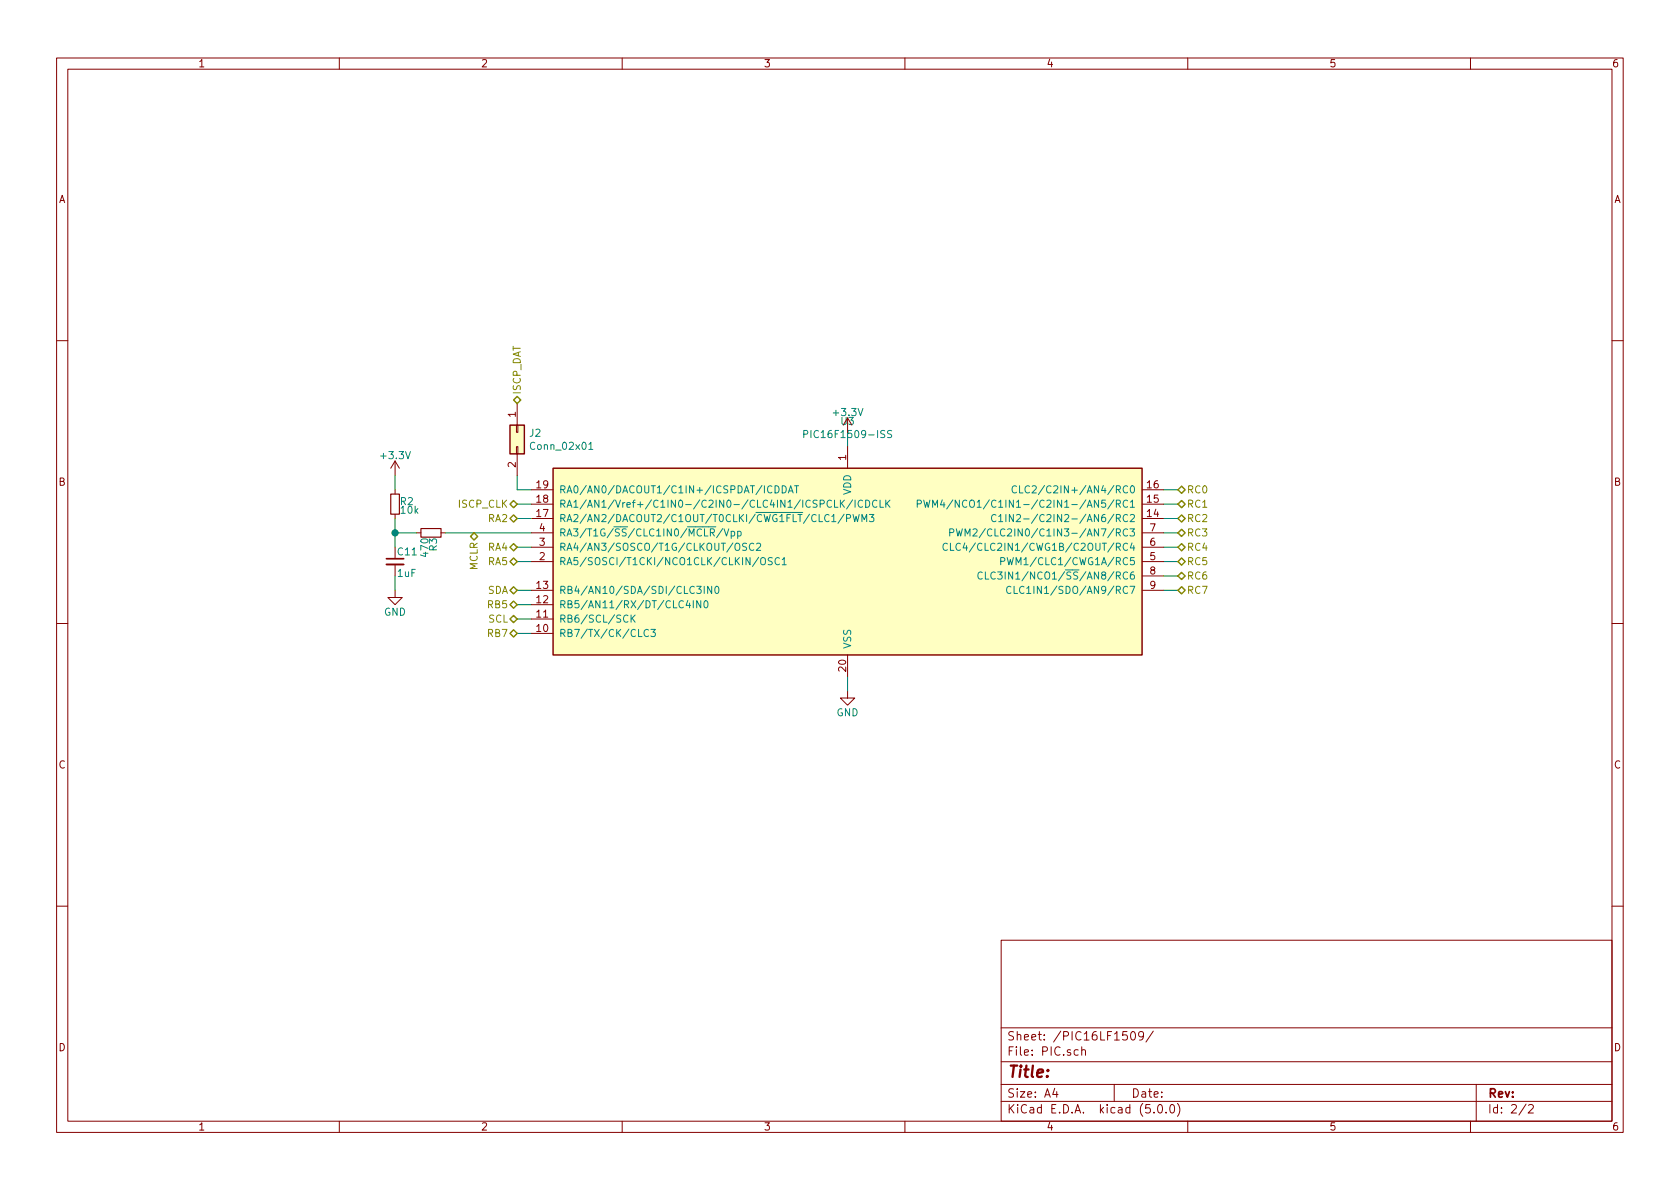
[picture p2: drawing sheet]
EESchema Schematic File Version 4
LIBS:Port_Expander-cache
EELAYER 26 0
EELAYER END
$Descr A4 11693 8268
encoding utf-8
Sheet 2 2
Title ""
Date ""
Rev ""
Comp ""
Comment1 ""
Comment2 ""
Comment3 ""
Comment4 ""
$EndDescr
$Comp
L power:GND #PWR020
U 1 1
P 5900 4800
F 0 "#PWR020" H 5900 4550 50  0001 C CNN
F 1 "GND" H 5900 4650 50  0000 C CNN
F 2 "" H 5900 4800 50  0001 C CNN
F 3 "" H 5900 4800 50  0001 C CNN
	1    5900 4800
	1    0    0    -1  
$EndComp
$Comp
L power:+3.3V #PWR016
U 1 1
P 2750 3300
F 0 "#PWR016" H 2750 3150 50  0001 C CNN
F 1 "+3.3V" H 2750 3440 50  0000 C CNN
F 2 "" H 2750 3300 50  0001 C CNN
F 3 "" H 2750 3300 50  0001 C CNN
	1    2750 3300
	1    0    0    -1  
$EndComp
$Comp
L Device:R_Small R2
U 1 1
P 2750 3500
F 0 "R2" H 2780 3520 50  0000 L CNN
F 1 "10k" H 2780 3460 50  0000 L CNN
F 2 "Resistor_SMD:R_0402_1005Metric" H 2750 3500 50  0001 C CNN
F 3 "" H 2750 3500 50  0001 C CNN
	1    2750 3500
	1    0    0    -1  
$EndComp
$Comp
L Device:C_Small C11
U 1 1
P 2750 3900
F 0 "C11" H 2760 3970 50  0000 L CNN
F 1 "1uF" H 2760 3820 50  0000 L CNN
F 2 "Capacitor_SMD:C_0402_1005Metric" H 2750 3900 50  0001 C CNN
F 3 "" H 2750 3900 50  0001 C CNN
	1    2750 3900
	1    0    0    -1  
$EndComp
$Comp
L Device:R_Small R3
U 1 1
P 3000 3700
F 0 "R3" H 3030 3720 50  0000 L CNN
F 1 "470" H 3030 3660 50  0000 L CNN
F 2 "Resistor_SMD:R_0402_1005Metric" H 3000 3700 50  0001 C CNN
F 3 "" H 3000 3700 50  0001 C CNN
	1    3000 3700
	0    1    1    0   
$EndComp
Wire Wire Line
	8200 3700 8100 3700
Wire Wire Line
	8200 3900 8100 3900
Wire Wire Line
	3700 4100 3600 4100
Wire Wire Line
	3600 4300 3700 4300
Wire Wire Line
	5900 3000 5900 3100
Wire Wire Line
	5900 4800 5900 4700
Wire Wire Line
	3700 3400 3600 3400
Wire Wire Line
	3600 3500 3700 3500
Wire Wire Line
	3100 3700 3700 3700
Wire Wire Line
	2750 3300 2750 3400
Wire Wire Line
	2750 3600 2750 3700
Wire Wire Line
	2900 3700 2750 3700
Connection ~ 2750 3700
$Comp
L power:GND #PWR017
U 1 1
P 2750 4100
F 0 "#PWR017" H 2750 3850 50  0001 C CNN
F 1 "GND" H 2750 3950 50  0000 C CNN
F 2 "" H 2750 4100 50  0001 C CNN
F 3 "" H 2750 4100 50  0001 C CNN
	1    2750 4100
	1    0    0    -1  
$EndComp
Wire Wire Line
	2750 4000 2750 4100
Wire Wire Line
	3600 3400 3600 3300
Wire Wire Line
	3700 3800 3600 3800
Wire Wire Line
	3600 3900 3700 3900
Wire Wire Line
	3700 4200 3600 4200
Wire Wire Line
	3600 4400 3700 4400
Wire Wire Line
	2750 3700 2750 3800
$Comp
L MCU_Microchip_PIC16:PIC16F1509-ISS U3
U 1 1
P 5900 3900
F 0 "U3" H 5900 4878 50  0000 C CNN
F 1 "PIC16F1509-ISS" H 5900 4787 50  0000 C CNN
F 2 "Package_SO:SSOP-20_5.3x7.2mm_P0.65mm" H 5900 3900 50  0001 C CNN
F 3 "http://ww1.microchip.com/downloads/en/DeviceDoc/41609A.pdf" H 5900 3900 50  0001 C CNN
	1    5900 3900
	1    0    0    -1  
$EndComp
$Comp
L Connector_Generic:Conn_02x01 J2
U 1 1
P 3600 3000
F 0 "J2" V 3604 3080 50  0000 L CNN
F 1 "Conn_02x01" V 3695 3080 50  0000 L CNN
F 2 "Connector_PinHeader_2.54mm:PinHeader_2x01_P2.54mm_Vertical" H 3600 3000 50  0001 C CNN
F 3 "~" H 3600 3000 50  0001 C CNN
	1    3600 3000
	0    1    1    0   
$EndComp
Wire Wire Line
	8200 3500 8100 3500
Wire Wire Line
	3700 3600 3600 3600
$Comp
L power:+3.3V #PWR018
U 1 1
P 5900 3000
F 0 "#PWR018" H 5900 2850 50  0001 C CNN
F 1 "+3.3V" H 5900 3140 50  0000 C CNN
F 2 "" H 5900 3000 50  0001 C CNN
F 3 "" H 5900 3000 50  0001 C CNN
	1    5900 3000
	1    0    0    -1  
$EndComp
Text HLabel 3300 3700 3    50   BiDi ~ 0
MCLR
Text HLabel 3600 2800 1    50   BiDi ~ 0
ISCP_DAT
Text HLabel 3600 3600 0    50   BiDi ~ 0
RA2
Text HLabel 3600 3800 0    50   BiDi ~ 0
RA4
Text HLabel 3600 3900 0    50   BiDi ~ 0
RA5
Text HLabel 3600 4200 0    50   BiDi ~ 0
RB5
Text HLabel 3600 4400 0    50   BiDi ~ 0
RB7
Text HLabel 8200 3400 2    50   BiDi ~ 0
RC0
Text HLabel 8200 3500 2    50   BiDi ~ 0
RC1
Text HLabel 8200 3600 2    50   BiDi ~ 0
RC2
Text HLabel 8200 3700 2    50   BiDi ~ 0
RC3
Text HLabel 8200 3800 2    50   BiDi ~ 0
RC4
Text HLabel 8200 3900 2    50   BiDi ~ 0
RC5
Text HLabel 8200 4000 2    50   BiDi ~ 0
RC6
Text HLabel 8200 4100 2    50   BiDi ~ 0
RC7
Wire Wire Line
	8200 3400 8100 3400
Wire Wire Line
	8100 3600 8200 3600
Wire Wire Line
	8200 3800 8100 3800
Wire Wire Line
	8200 4000 8100 4000
Wire Wire Line
	8100 4100 8200 4100
Text HLabel 3600 4100 0    50   BiDi ~ 0
SDA
Text HLabel 3600 4300 0    50   BiDi ~ 0
SCL
Text HLabel 3600 3500 0    50   BiDi ~ 0
ISCP_CLK
$EndSCHEMATC
